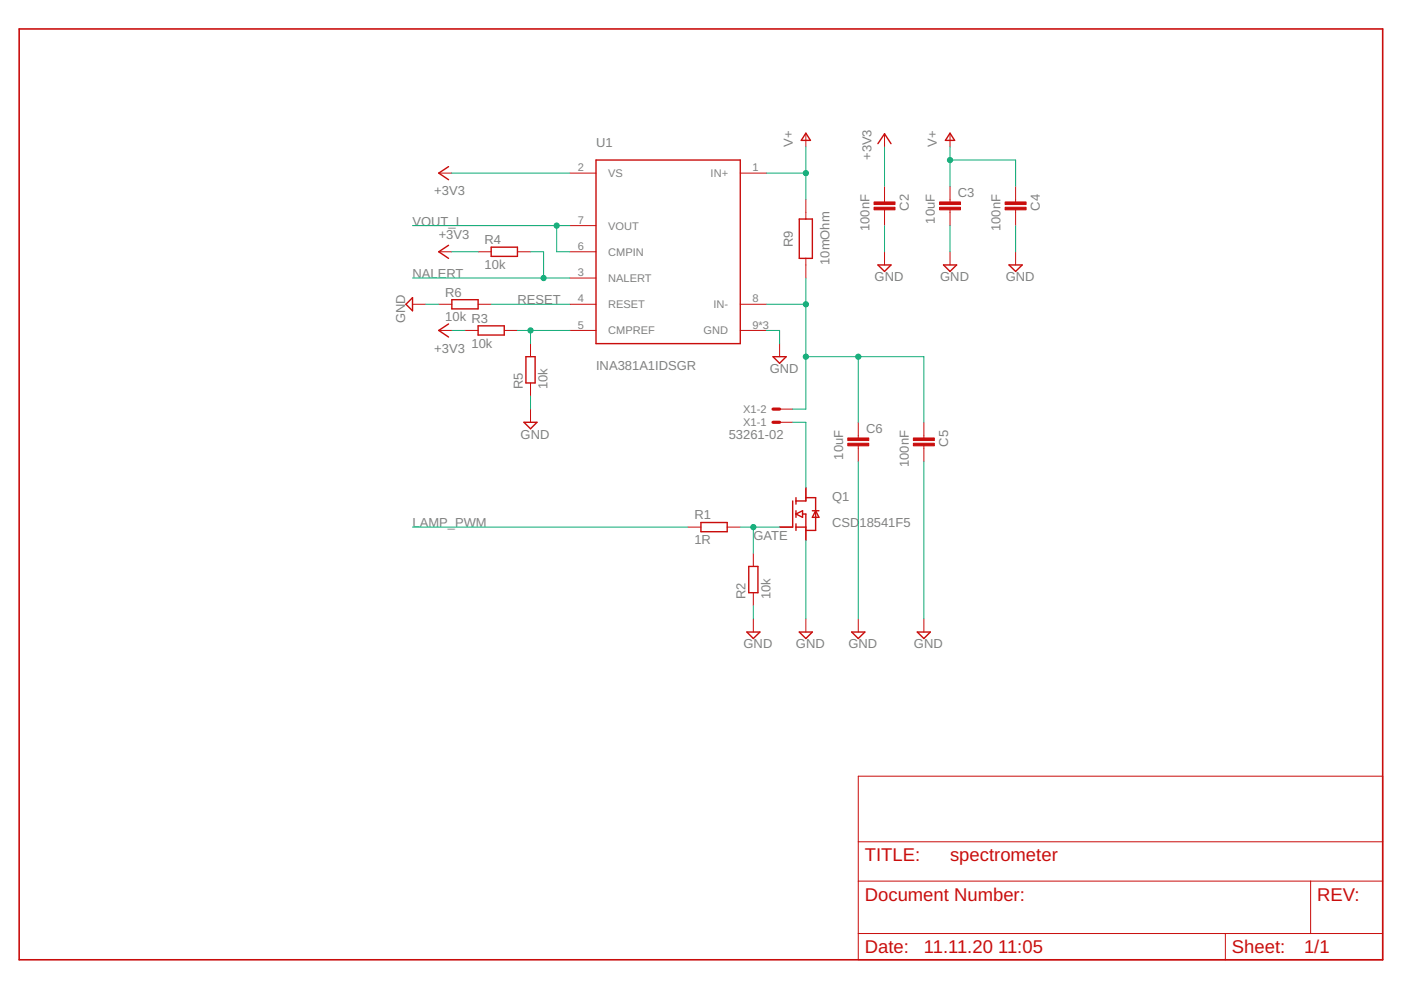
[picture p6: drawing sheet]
<svg xmlns="http://www.w3.org/2000/svg" width="297mm" height="210mm" viewBox="0 0 297 210" stroke-linecap="round" stroke-linejoin="round" font-family="sans-serif">
<g fill="none" stroke="#c90d0c" stroke-width=".3">
<path d="M95.1 35.3l-2.1 1.4 2.1 1.4M126.4 33.9h30.6v39h-30.6zM170.9 28.2l.9 1.6h-1.9zM186.1 30.5l1.4-2.1 1.4 2.1M201.4 28.2l1 1.6h-2zM95.1 52l-2.1 1.4 2.1 1.4M104.1 52.4h5.6v2h-5.6zM169.5 46.4h2.7v8.4h-2.7zM186.1 56.2h2.8l-1.4 1.4zM200 56.2h2.8l-1.4 1.4zM213.9 56.2h2.8l-1.4 1.4zM87.5 63.1v2.8l-1.4-1.4z"/>
<path d="M95.1 68.7l-2.1 1.4 2.1 1.4M95.8 63.5h5.6v2h-5.6zM101.4 69.1h5.5v1.9h-5.5zM111.5 75.6h2v5.6h-2zM163.9 75.6h2.8l-1.4 1.4zM111.1 89.5h2.8l-1.4 1.4zM148.6 110.8h5.6v1.9h-5.6zM168.1 106.2v5.6h-2.8M168.8 111.8h2.1M168.8 105.5v1.4M168.8 108.3v1.4M168.8 111.1v1.4"/>
<path d="M168.8 109l1.4-.7v1.4zM170.2 109h.7v5.6M170.9 103.4v2.8h-2.1M170.9 105.5h2v7h-2M172.2 108.3h1.4M172.9 108.3l.7 1.4h-1.4zM158.3 134h2.8l-1.4 1.4zM158.7 120.1h2v5.6h-2zM169.5 134h2.7l-1.3 1.4zM180.6 134h2.8l-1.4 1.4zM194.5 134h2.8l-1.4 1.4z"/>
</g>
<g fill="none" stroke="#c90d0c" stroke-width=".21">
<path d="M93 36.7h2.8M120.8 36.7h5.6M157 36.7h5.5M170.9 28.4v2.8M187.5 28.4v2.8M187.5 39.5v3.3M201.4 28.4v2.8M201.4 39.5v3.3M215.3 39.5v3.3M93 53.4h2.8M101.4 53.4h2.7M109.7 53.4h2.8"/>
<path d="M120.8 53.4h5.6M120.8 58.9h5.6M120.8 47.8h5.6M170.9 42.3v4.1M170.9 54.8v4.1M187.5 44.5v3.3M187.5 53.4v2.8M201.4 44.5v3.3M201.4 53.4v2.8M215.3 44.5v3.3M215.3 53.4v2.8M87.5 64.5h2.7"/>
<path d="M93 70.1h2.8M93 64.5h2.8M98.6 70.1h2.8M101.4 64.5h2.7M106.9 70.1h2.8M112.5 72.9v2.7M120.8 70.1h5.6M120.8 64.5h5.6M157 70.1h5.5M157 64.5h5.5M165.3 72.9v2.7M112.5 81.2v2.8"/>
<path d="M112.5 86.7v2.8M165.3 89.5h2.8M165.3 86.7h2.8M182 89.5v3.4M182 94.5v3.4M195.9 89.5v3.4M195.9 94.5v3.4M145.8 111.8h2.8M154.2 111.8h2.8M159.7 117.3v2.8M165.3 111.8h2.8M170.9 103.4v2.8"/>
<path d="M170.9 111.8v2.8M159.7 125.7v2.7M159.7 131.2v2.8M170.9 131.2v2.8M182 131.2v2.8M195.9 131.2v2.8M182 164.6h111.2v38.9h-111.2zM182 178.5h111.2M182 186.8h111.2M182 197.9h111.2M259.8 197.9v5.6M277.9 186.8v11.1"/>
</g>
<g fill="#c90d0c" stroke="#c90d0c" stroke-width=".21">
<path d="M213.1 43.9h4.5v.6h-4.5z"/>
<path d="M213.1 42.8h4.5v.6h-4.5z"/>
<path d="M199.2 43.9h4.4v.6h-4.4z"/>
<path d="M199.2 42.8h4.4v.6h-4.4z"/>
<path d="M193.7 94h4.4v.5h-4.4z"/>
<path d="M193.7 92.9h4.4v.5h-4.4z"/>
<path d="M179.7 94h4.5v.5h-4.5z"/>
<path d="M179.7 92.9h4.5v.5h-4.5z"/>
<path d="M185.3 43.9h4.5v.6h-4.5z"/>
<path d="M185.3 42.8h4.5v.6h-4.5z"/>
</g>
<path d="M4.1 6.1h289.1v197.4h-289.1z" fill="none" stroke="#c90d0c" stroke-width=".34"/>
<path d="M163.9 89.5h1.4M163.9 86.7h1.4" fill="none" stroke="#c90d0c" stroke-width=".68"/>
<g fill="none" stroke="#0dab76" stroke-width=".21">
<path d="M95.8 36.7h25M162.5 36.7h8.4M170.9 31.2v11.1M187.5 31.2v8.3M201.4 31.2v8.3M201.4 33.9h13.9v5.6M87.5 47.8h33.3M87.5 58.9h33.3M95.8 53.4h5.6M112.5 53.4h2.8v5.5M118 47.8v5.6h2.8M170.9 58.9v27.8h-2.8"/>
<path d="M187.5 47.8v5.6M201.4 47.8v5.6M215.3 47.8v5.6M90.2 64.5h2.8M95.8 70.1h2.8M104.1 64.5h16.7M109.7 70.1h11.1M112.5 70.1v2.8M162.5 70.1h2.8v2.8M162.5 64.5h8.4M170.9 75.6h25v13.9M182 75.6v13.9"/>
<path d="M112.5 84v2.7M168.1 89.5h2.8v13.9M182 97.9v33.3M195.9 97.9v33.3M87.5 111.8h58.3M157 111.8h8.3M159.7 111.8v5.5M170.9 114.6v16.6M159.7 128.4v2.8"/>
</g>
<g fill="#0dab76" stroke="#0dab76" stroke-width=".21">
<circle cx="118" cy="47.8" r=".55"/>
<circle cx="115.3" cy="58.9" r=".55"/>
<circle cx="112.5" cy="70.1" r=".55"/>
<circle cx="170.9" cy="64.5" r=".55"/>
<circle cx="182" cy="75.6" r=".55"/>
<circle cx="170.9" cy="75.6" r=".55"/>
<circle cx="159.7" cy="111.8" r=".55"/>
<circle cx="201.4" cy="33.9" r=".55"/>
<circle cx="170.9" cy="36.7" r=".55"/>
</g>
<g font-size="3.9" fill="#c90d0c">
<text x="183.4" y="182.6">TITLE:</text>
<text x="201.4" y="182.6">spectrometer</text>
<text x="183.4" y="191">Document Number:</text>
<text x="279.3" y="191">REV:</text>
<text x="183.4" y="202.1">Date:</text>
<text x="195.9" y="202.1">11.11.20</text>
<text x="211.6" y="202.1">11:05</text>
<text x="261.2" y="202.1">Sheet:</text>
<text x="276.5" y="202.1">1/1</text>
</g>
<g font-size="2.8" fill="#808080">
<text x="126.4" y="31.2">U1</text>
<text x="168.1" y="31.2" transform="rotate(-90 168.1 31.2)">V+</text>
<text x="184.8" y="33.9" transform="rotate(-90 184.8 33.9)">+3V3</text>
<text x="198.6" y="31.2" transform="rotate(-90 198.6 31.2)">V+</text>
<text x="92.1" y="41.4">+3V3</text>
<text x="203.1" y="41.9">C3</text>
<text x="87.5" y="47.8">VOUT_I</text>
<text x="192.7" y="44.7" transform="rotate(-90 192.7 44.7)">C2</text>
<text x="198.2" y="47.4" transform="rotate(-90 198.2 47.4)">10uF</text>
<text x="220.5" y="44.7" transform="rotate(-90 220.5 44.7)">C4</text>
<text x="93" y="50.6">+3V3</text>
<text x="102.7" y="51.7">R4</text>
<text x="168.1" y="52.4" transform="rotate(-90 168.1 52.4)">R9</text>
<text x="184.3" y="49" transform="rotate(-90 184.3 49)">100nF</text>
<text x="212.1" y="49" transform="rotate(-90 212.1 49)">100nF</text>
<text x="87.5" y="58.9">NALERT</text>
<text x="102.7" y="57">10k</text>
<text x="175.9" y="56.2" transform="rotate(-90 175.9 56.2)">10mOhm</text>
<text x="185.4" y="59.6">GND</text>
<text x="199.3" y="59.6">GND</text>
<text x="213.2" y="59.6">GND</text>
<text x="94.4" y="62.9">R6</text>
<text x="109.7" y="64.5">RESET</text>
<text x="85.9" y="68.5" transform="rotate(-90 85.9 68.5)">GND</text>
<text x="94.4" y="68.1">10k R3</text>
<text x="92.1" y="74.8">+3V3</text>
<text x="100" y="73.7">10k</text>
<text x="110.8" y="82.6" transform="rotate(-90 110.8 82.6)">R5</text>
<text x="116.1" y="82.6" transform="rotate(-90 116.1 82.6)">10k</text>
<text x="126.4" y="78.4">INA381A1IDSGR</text>
<text x="163.2" y="79.1">GND</text>
<text x="110.4" y="93">GND</text>
<text x="154.5" y="93">53261-02</text>
<text x="183.6" y="91.9">C6</text>
<text x="201" y="94.7" transform="rotate(-90 201 94.7)">C5</text>
<text x="178.8" y="97.5" transform="rotate(-90 178.8 97.5)">10uF</text>
<text x="192.7" y="99" transform="rotate(-90 192.7 99)">100nF</text>
<text x="176.4" y="106.2">Q1</text>
<text x="87.5" y="111.8">LAMP_PWM</text>
<text x="147.2" y="110.1">R1</text>
<text x="176.4" y="111.8">CSD</text>
<text x="182.2" y="111.8">18541F5</text>
<text x="147.2" y="115.4">1R</text>
<text x="159.7" y="114.5">GATE</text>
<text x="158.1" y="127.1" transform="rotate(-90 158.1 127.1)">R2</text>
<text x="163.3" y="127.1" transform="rotate(-90 163.3 127.1)">10k</text>
<text x="157.6" y="137.5">GND</text>
<text x="168.8" y="137.5">GND</text>
<text x="179.9" y="137.5">GND</text>
<text x="193.8" y="137.5">GND</text>
</g>
<g font-size="2.3" fill="#808080">
<text x="122.5" y="36.3">2</text>
<text x="128.9" y="37.5">VS</text>
<text x="150.7" y="37.5">IN+</text>
<text x="159.5" y="36.3">1</text>
<text x="122.5" y="47.4">7</text>
<text x="122.5" y="53">6</text>
<text x="128.9" y="48.7">VOUT</text>
<text x="122.5" y="58.6">3</text>
<text x="128.9" y="54.2">CMPIN</text>
<text x="128.9" y="59.8">NALERT</text>
<text x="122.5" y="64.1">4</text>
<text x="128.9" y="65.3">RESET</text>
<text x="151.3" y="65.3">IN-</text>
<text x="159.5" y="64.1">8</text>
<text x="122.5" y="69.7">5</text>
<text x="128.9" y="70.9">CMPREF</text>
<text x="149.2" y="70.9">GND</text>
<text x="159.5" y="69.7">9*3</text>
<text x="157.6" y="87.6">X1-2</text>
<text x="157.6" y="90.4">X1-1</text>
</g>
</svg>
